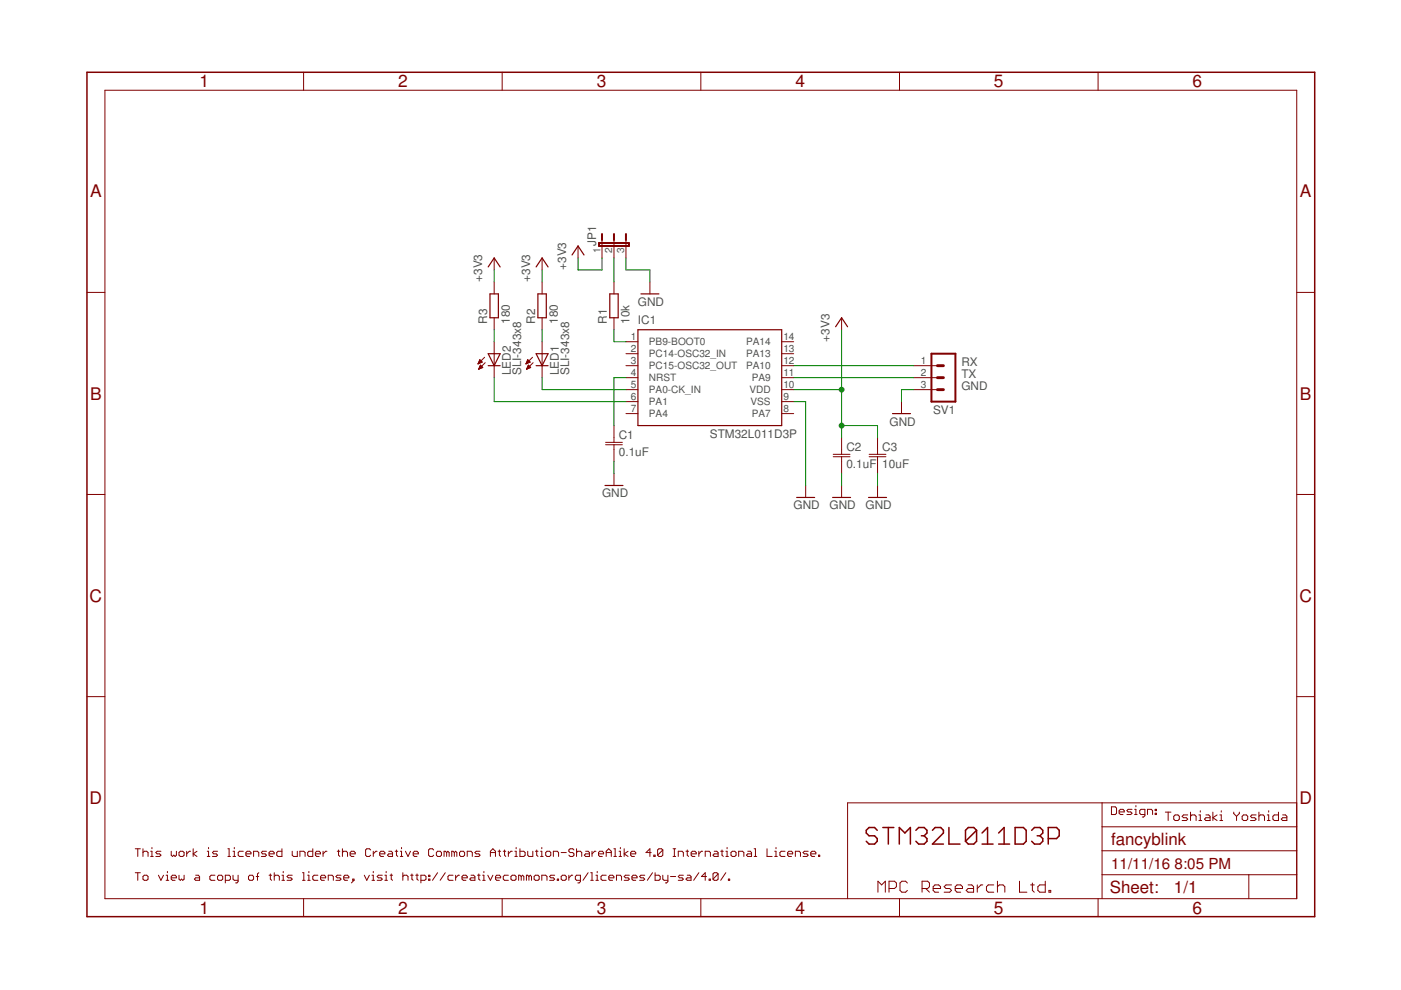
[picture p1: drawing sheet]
<?xml version="1.0" encoding="utf-8"?>
<!DOCTYPE eagle SYSTEM "eagle.dtd">
<eagle version="7.7.0">
<drawing>
<settings>
<setting alwaysvectorfont="no"/>
<setting verticaltext="up"/>
</settings>
<grid distance="0.1" unitdist="inch" unit="inch" style="lines" multiple="1" display="yes" altdistance="0.01" altunitdist="inch" altunit="inch"/>
<schematic xreflabel="%F%N/%S.%C%R" xrefpart="/%S.%C%R">
<libraries>
<library name="cap">
<symbols>
<symbol name="CAP-JIS">
<wire x1="0" y1="-1.016" x2="1.778" y2="-1.016" width="0.1524" layer="94"/>
<wire x1="0" y1="-1.524" x2="1.778" y2="-1.524" width="0.1524" layer="94"/>
<wire x1="0" y1="0" x2="0" y2="-1.016" width="0.1524" layer="94"/>
<wire x1="0" y1="-2.54" x2="0" y2="-1.524" width="0.1524" layer="94"/>
<wire x1="0" y1="-1.016" x2="-1.778" y2="-1.016" width="0.1524" layer="94"/>
<wire x1="0" y1="-1.524" x2="-1.778" y2="-1.524" width="0.1524" layer="94"/>
<text x="1.016" y="-0.381" size="1.778" layer="95">&gt;NAME</text>
<text x="1.016" y="-3.937" size="1.778" layer="96">&gt;VALUE</text>
<pin name="1" x="0" y="2.54" visible="off" length="short" direction="pas" swaplevel="1" rot="R270"/>
<pin name="2" x="0" y="-5.08" visible="off" length="short" direction="pas" swaplevel="1" rot="R90"/>
</symbol>
</symbols>
<devicesets>
<deviceset name="C-JIS" prefix="C" uservalue="yes">
<gates>
<gate name="G$1" symbol="CAP-JIS" x="0" y="0"/>
</gates>
<devices>
<device name="050-024X044" package="C050-024X044">
<connects>
<connect gate="G$1" pin="1" pad="1"/>
<connect gate="G$1" pin="2" pad="2"/>
</connects>
<technologies>
<technology name=""/>
</technologies>
</device>
<device name="0603" package="C0603">
<connects>
<connect gate="G$1" pin="1" pad="1"/>
<connect gate="G$1" pin="2" pad="2"/>
</connects>
<technologies>
<technology name=""/>
</technologies>
</device>
<device name="0805" package="C0805">
<connects>
<connect gate="G$1" pin="1" pad="1"/>
<connect gate="G$1" pin="2" pad="2"/>
</connects>
<technologies>
<technology name=""/>
</technologies>
</device>
</devices>
</deviceset>
</devicesets>
</library>
<library name="supply1">
<symbols>
<symbol name="+3V3">
<wire x1="1.27" y1="-1.905" x2="0" y2="0" width="0.254" layer="94"/>
<wire x1="0" y1="0" x2="-1.27" y2="-1.905" width="0.254" layer="94"/>
<text x="-2.54" y="-5.08" size="1.778" layer="96" rot="R90">&gt;VALUE</text>
<pin name="+3V3" x="0" y="-2.54" visible="off" length="short" direction="sup" rot="R90"/>
</symbol>
<symbol name="GND">
<wire x1="-1.905" y1="0" x2="1.905" y2="0" width="0.254" layer="94"/>
<text x="-2.54" y="-2.54" size="1.778" layer="96">&gt;VALUE</text>
<pin name="GND" x="0" y="2.54" visible="off" length="short" direction="sup" rot="R270"/>
</symbol>
</symbols>
<devicesets>
<deviceset name="+3V3" prefix="+3V3">
<gates>
<gate name="G$1" symbol="+3V3" x="0" y="0"/>
</gates>
<devices>
<device name="">
<technologies>
<technology name=""/>
</technologies>
</device>
</devices>
</deviceset>
<deviceset name="GND" prefix="GND">
<gates>
<gate name="1" symbol="GND" x="0" y="0"/>
</gates>
<devices>
<device name="">
<technologies>
<technology name=""/>
</technologies>
</device>
</devices>
</deviceset>
</devicesets>
</library>
<library name="resistor">
<symbols>
<symbol name="R-EU-1">
<wire x1="-2.54" y1="-0.889" x2="2.54" y2="-0.889" width="0.254" layer="94"/>
<wire x1="2.54" y1="0.889" x2="-2.54" y2="0.889" width="0.254" layer="94"/>
<wire x1="2.54" y1="-0.889" x2="2.54" y2="0.889" width="0.254" layer="94"/>
<wire x1="-2.54" y1="-0.889" x2="-2.54" y2="0.889" width="0.254" layer="94"/>
<text x="-3.81" y="1.4986" size="1.778" layer="95">&gt;NAME</text>
<text x="-3.81" y="-3.302" size="1.778" layer="96">&gt;VALUE</text>
<pin name="2" x="5.08" y="0" visible="off" length="short" direction="pas" swaplevel="1" rot="R180"/>
<pin name="1" x="-5.08" y="0" visible="off" length="short" direction="pas" swaplevel="1"/>
</symbol>
</symbols>
<devicesets>
<deviceset name="R-EU_" prefix="R" uservalue="yes">
<gates>
<gate name="G$1" symbol="R-EU-1" x="0" y="0"/>
</gates>
<devices>
<device name="R0402" package="R0402">
<connects>
<connect gate="G$1" pin="1" pad="1"/>
<connect gate="G$1" pin="2" pad="2"/>
</connects>
<technologies>
<technology name=""/>
</technologies>
</device>
<device name="R0603" package="R0603">
<connects>
<connect gate="G$1" pin="1" pad="1"/>
<connect gate="G$1" pin="2" pad="2"/>
</connects>
<technologies>
<technology name=""/>
</technologies>
</device>
<device name="R0805" package="R0805">
<connects>
<connect gate="G$1" pin="1" pad="1"/>
<connect gate="G$1" pin="2" pad="2"/>
</connects>
<technologies>
<technology name=""/>
</technologies>
</device>
<device name="R0805W" package="R0805W">
<connects>
<connect gate="G$1" pin="1" pad="1"/>
<connect gate="G$1" pin="2" pad="2"/>
</connects>
<technologies>
<technology name=""/>
</technologies>
</device>
<device name="R1206" package="R1206">
<connects>
<connect gate="G$1" pin="1" pad="1"/>
<connect gate="G$1" pin="2" pad="2"/>
</connects>
<technologies>
<technology name=""/>
</technologies>
</device>
<device name="R1206W" package="R1206W">
<connects>
<connect gate="G$1" pin="1" pad="1"/>
<connect gate="G$1" pin="2" pad="2"/>
</connects>
<technologies>
<technology name=""/>
</technologies>
</device>
<device name="R1210" package="R1210">
<connects>
<connect gate="G$1" pin="1" pad="1"/>
<connect gate="G$1" pin="2" pad="2"/>
</connects>
<technologies>
<technology name=""/>
</technologies>
</device>
<device name="R1210W" package="R1210W">
<connects>
<connect gate="G$1" pin="1" pad="1"/>
<connect gate="G$1" pin="2" pad="2"/>
</connects>
<technologies>
<technology name=""/>
</technologies>
</device>
<device name="R2010" package="R2010">
<connects>
<connect gate="G$1" pin="1" pad="1"/>
<connect gate="G$1" pin="2" pad="2"/>
</connects>
<technologies>
<technology name=""/>
</technologies>
</device>
<device name="R2010W" package="R2010W">
<connects>
<connect gate="G$1" pin="1" pad="1"/>
<connect gate="G$1" pin="2" pad="2"/>
</connects>
<technologies>
<technology name=""/>
</technologies>
</device>
<device name="R2012" package="R2012">
<connects>
<connect gate="G$1" pin="1" pad="1"/>
<connect gate="G$1" pin="2" pad="2"/>
</connects>
<technologies>
<technology name=""/>
</technologies>
</device>
<device name="R2012W" package="R2012W">
<connects>
<connect gate="G$1" pin="1" pad="1"/>
<connect gate="G$1" pin="2" pad="2"/>
</connects>
<technologies>
<technology name=""/>
</technologies>
</device>
<device name="R2512" package="R2512">
<connects>
<connect gate="G$1" pin="1" pad="1"/>
<connect gate="G$1" pin="2" pad="2"/>
</connects>
<technologies>
<technology name=""/>
</technologies>
</device>
<device name="R2512W" package="R2512W">
<connects>
<connect gate="G$1" pin="1" pad="1"/>
<connect gate="G$1" pin="2" pad="2"/>
</connects>
<technologies>
<technology name=""/>
</technologies>
</device>
<device name="R3216" package="R3216">
<connects>
<connect gate="G$1" pin="1" pad="1"/>
<connect gate="G$1" pin="2" pad="2"/>
</connects>
<technologies>
<technology name=""/>
</technologies>
</device>
<device name="R3216W" package="R3216W">
<connects>
<connect gate="G$1" pin="1" pad="1"/>
<connect gate="G$1" pin="2" pad="2"/>
</connects>
<technologies>
<technology name=""/>
</technologies>
</device>
<device name="R3225" package="R3225">
<connects>
<connect gate="G$1" pin="1" pad="1"/>
<connect gate="G$1" pin="2" pad="2"/>
</connects>
<technologies>
<technology name=""/>
</technologies>
</device>
<device name="R3225W" package="R3225W">
<connects>
<connect gate="G$1" pin="1" pad="1"/>
<connect gate="G$1" pin="2" pad="2"/>
</connects>
<technologies>
<technology name=""/>
</technologies>
</device>
<device name="R5025" package="R5025">
<connects>
<connect gate="G$1" pin="1" pad="1"/>
<connect gate="G$1" pin="2" pad="2"/>
</connects>
<technologies>
<technology name=""/>
</technologies>
</device>
<device name="R5025W" package="R5025W">
<connects>
<connect gate="G$1" pin="1" pad="1"/>
<connect gate="G$1" pin="2" pad="2"/>
</connects>
<technologies>
<technology name=""/>
</technologies>
</device>
<device name="R6332" package="R6332">
<connects>
<connect gate="G$1" pin="1" pad="1"/>
<connect gate="G$1" pin="2" pad="2"/>
</connects>
<technologies>
<technology name=""/>
</technologies>
</device>
<device name="R6332W" package="R6332W">
<connects>
<connect gate="G$1" pin="1" pad="1"/>
<connect gate="G$1" pin="2" pad="2"/>
</connects>
<technologies>
<technology name=""/>
</technologies>
</device>
<device name="M0805" package="M0805">
<connects>
<connect gate="G$1" pin="1" pad="1"/>
<connect gate="G$1" pin="2" pad="2"/>
</connects>
<technologies>
<technology name=""/>
</technologies>
</device>
<device name="M1206" package="M1206">
<connects>
<connect gate="G$1" pin="1" pad="1"/>
<connect gate="G$1" pin="2" pad="2"/>
</connects>
<technologies>
<technology name=""/>
</technologies>
</device>
<device name="M1406" package="M1406">
<connects>
<connect gate="G$1" pin="1" pad="1"/>
<connect gate="G$1" pin="2" pad="2"/>
</connects>
<technologies>
<technology name=""/>
</technologies>
</device>
<device name="M2012" package="M2012">
<connects>
<connect gate="G$1" pin="1" pad="1"/>
<connect gate="G$1" pin="2" pad="2"/>
</connects>
<technologies>
<technology name=""/>
</technologies>
</device>
<device name="M2309" package="M2309">
<connects>
<connect gate="G$1" pin="1" pad="1"/>
<connect gate="G$1" pin="2" pad="2"/>
</connects>
<technologies>
<technology name=""/>
</technologies>
</device>
<device name="M3216" package="M3216">
<connects>
<connect gate="G$1" pin="1" pad="1"/>
<connect gate="G$1" pin="2" pad="2"/>
</connects>
<technologies>
<technology name=""/>
</technologies>
</device>
<device name="M3516" package="M3516">
<connects>
<connect gate="G$1" pin="1" pad="1"/>
<connect gate="G$1" pin="2" pad="2"/>
</connects>
<technologies>
<technology name=""/>
</technologies>
</device>
<device name="M5923" package="M5923">
<connects>
<connect gate="G$1" pin="1" pad="1"/>
<connect gate="G$1" pin="2" pad="2"/>
</connects>
<technologies>
<technology name=""/>
</technologies>
</device>
<device name="0204/5" package="0204/5">
<connects>
<connect gate="G$1" pin="1" pad="1"/>
<connect gate="G$1" pin="2" pad="2"/>
</connects>
<technologies>
<technology name=""/>
</technologies>
</device>
<device name="0204/7" package="0204/7">
<connects>
<connect gate="G$1" pin="1" pad="1"/>
<connect gate="G$1" pin="2" pad="2"/>
</connects>
<technologies>
<technology name=""/>
</technologies>
</device>
<device name="0204/2V" package="0204V">
<connects>
<connect gate="G$1" pin="1" pad="1"/>
<connect gate="G$1" pin="2" pad="2"/>
</connects>
<technologies>
<technology name=""/>
</technologies>
</device>
<device name="0207/10" package="0207/10">
<connects>
<connect gate="G$1" pin="1" pad="1"/>
<connect gate="G$1" pin="2" pad="2"/>
</connects>
<technologies>
<technology name=""/>
</technologies>
</device>
<device name="0207/12" package="0207/12">
<connects>
<connect gate="G$1" pin="1" pad="1"/>
<connect gate="G$1" pin="2" pad="2"/>
</connects>
<technologies>
<technology name=""/>
</technologies>
</device>
<device name="0207/15" package="0207/15">
<connects>
<connect gate="G$1" pin="1" pad="1"/>
<connect gate="G$1" pin="2" pad="2"/>
</connects>
<technologies>
<technology name=""/>
</technologies>
</device>
<device name="0207/2V" package="0207/2V">
<connects>
<connect gate="G$1" pin="1" pad="1"/>
<connect gate="G$1" pin="2" pad="2"/>
</connects>
<technologies>
<technology name=""/>
</technologies>
</device>
<device name="0207/5V" package="0207/5V">
<connects>
<connect gate="G$1" pin="1" pad="1"/>
<connect gate="G$1" pin="2" pad="2"/>
</connects>
<technologies>
<technology name=""/>
</technologies>
</device>
<device name="0207/7" package="0207/7">
<connects>
<connect gate="G$1" pin="1" pad="1"/>
<connect gate="G$1" pin="2" pad="2"/>
</connects>
<technologies>
<technology name=""/>
</technologies>
</device>
<device name="0309/10" package="0309/10">
<connects>
<connect gate="G$1" pin="1" pad="1"/>
<connect gate="G$1" pin="2" pad="2"/>
</connects>
<technologies>
<technology name=""/>
</technologies>
</device>
<device name="0309/12" package="0309/12">
<connects>
<connect gate="G$1" pin="1" pad="1"/>
<connect gate="G$1" pin="2" pad="2"/>
</connects>
<technologies>
<technology name=""/>
</technologies>
</device>
<device name="0309/V" package="0309V">
<connects>
<connect gate="G$1" pin="1" pad="1"/>
<connect gate="G$1" pin="2" pad="2"/>
</connects>
<technologies>
<technology name=""/>
</technologies>
</device>
<device name="0411/12" package="0411/12">
<connects>
<connect gate="G$1" pin="1" pad="1"/>
<connect gate="G$1" pin="2" pad="2"/>
</connects>
<technologies>
<technology name=""/>
</technologies>
</device>
<device name="0411/15" package="0411/15">
<connects>
<connect gate="G$1" pin="1" pad="1"/>
<connect gate="G$1" pin="2" pad="2"/>
</connects>
<technologies>
<technology name=""/>
</technologies>
</device>
<device name="0411/3V" package="0411V">
<connects>
<connect gate="G$1" pin="1" pad="1"/>
<connect gate="G$1" pin="2" pad="2"/>
</connects>
<technologies>
<technology name=""/>
</technologies>
</device>
<device name="0414/15" package="0414/15">
<connects>
<connect gate="G$1" pin="1" pad="1"/>
<connect gate="G$1" pin="2" pad="2"/>
</connects>
<technologies>
<technology name=""/>
</technologies>
</device>
<device name="0414/5V" package="0414V">
<connects>
<connect gate="G$1" pin="1" pad="1"/>
<connect gate="G$1" pin="2" pad="2"/>
</connects>
<technologies>
<technology name=""/>
</technologies>
</device>
<device name="0617/17" package="0617/17">
<connects>
<connect gate="G$1" pin="1" pad="1"/>
<connect gate="G$1" pin="2" pad="2"/>
</connects>
<technologies>
<technology name=""/>
</technologies>
</device>
<device name="0617/22" package="0617/22">
<connects>
<connect gate="G$1" pin="1" pad="1"/>
<connect gate="G$1" pin="2" pad="2"/>
</connects>
<technologies>
<technology name=""/>
</technologies>
</device>
<device name="0617/5V" package="0617V">
<connects>
<connect gate="G$1" pin="1" pad="1"/>
<connect gate="G$1" pin="2" pad="2"/>
</connects>
<technologies>
<technology name=""/>
</technologies>
</device>
<device name="0922/22" package="0922/22">
<connects>
<connect gate="G$1" pin="1" pad="1"/>
<connect gate="G$1" pin="2" pad="2"/>
</connects>
<technologies>
<technology name=""/>
</technologies>
</device>
<device name="0613/5V" package="P0613V">
<connects>
<connect gate="G$1" pin="1" pad="1"/>
<connect gate="G$1" pin="2" pad="2"/>
</connects>
<technologies>
<technology name=""/>
</technologies>
</device>
<device name="0613/15" package="P0613/15">
<connects>
<connect gate="G$1" pin="1" pad="1"/>
<connect gate="G$1" pin="2" pad="2"/>
</connects>
<technologies>
<technology name=""/>
</technologies>
</device>
<device name="0817/22" package="P0817/22">
<connects>
<connect gate="G$1" pin="1" pad="1"/>
<connect gate="G$1" pin="2" pad="2"/>
</connects>
<technologies>
<technology name=""/>
</technologies>
</device>
<device name="0817/7V" package="P0817V">
<connects>
<connect gate="G$1" pin="1" pad="1"/>
<connect gate="G$1" pin="2" pad="2"/>
</connects>
<technologies>
<technology name=""/>
</technologies>
</device>
<device name="V234/12" package="V234/12">
<connects>
<connect gate="G$1" pin="1" pad="1"/>
<connect gate="G$1" pin="2" pad="2"/>
</connects>
<technologies>
<technology name=""/>
</technologies>
</device>
<device name="V235/17" package="V235/17">
<connects>
<connect gate="G$1" pin="1" pad="1"/>
<connect gate="G$1" pin="2" pad="2"/>
</connects>
<technologies>
<technology name=""/>
</technologies>
</device>
<device name="V526-0" package="V526-0">
<connects>
<connect gate="G$1" pin="1" pad="1"/>
<connect gate="G$1" pin="2" pad="2"/>
</connects>
<technologies>
<technology name=""/>
</technologies>
</device>
<device name="MELF0102R" package="MINI_MELF-0102R">
<connects>
<connect gate="G$1" pin="1" pad="1"/>
<connect gate="G$1" pin="2" pad="2"/>
</connects>
<technologies>
<technology name=""/>
</technologies>
</device>
<device name="MELF0102W" package="MINI_MELF-0102W">
<connects>
<connect gate="G$1" pin="1" pad="1"/>
<connect gate="G$1" pin="2" pad="2"/>
</connects>
<technologies>
<technology name=""/>
</technologies>
</device>
<device name="MELF0204R" package="MINI_MELF-0204R">
<connects>
<connect gate="G$1" pin="1" pad="1"/>
<connect gate="G$1" pin="2" pad="2"/>
</connects>
<technologies>
<technology name=""/>
</technologies>
</device>
<device name="MELF0204W" package="MINI_MELF-0204W">
<connects>
<connect gate="G$1" pin="1" pad="1"/>
<connect gate="G$1" pin="2" pad="2"/>
</connects>
<technologies>
<technology name=""/>
</technologies>
</device>
<device name="MELF0207R" package="MINI_MELF-0207R">
<connects>
<connect gate="G$1" pin="1" pad="1"/>
<connect gate="G$1" pin="2" pad="2"/>
</connects>
<technologies>
<technology name=""/>
</technologies>
</device>
<device name="MELF0207W" package="MINI_MELF-0207W">
<connects>
<connect gate="G$1" pin="1" pad="1"/>
<connect gate="G$1" pin="2" pad="2"/>
</connects>
<technologies>
<technology name=""/>
</technologies>
</device>
<device name="0922V" package="0922V">
<connects>
<connect gate="G$1" pin="1" pad="1"/>
<connect gate="G$1" pin="2" pad="2"/>
</connects>
<technologies>
<technology name=""/>
</technologies>
</device>
<device name="RDH/15" package="RDH/15">
<connects>
<connect gate="G$1" pin="1" pad="1"/>
<connect gate="G$1" pin="2" pad="2"/>
</connects>
<technologies>
<technology name=""/>
</technologies>
</device>
<device name="MELF0102AX" package="MINI_MELF-0102AX">
<connects>
<connect gate="G$1" pin="1" pad="1"/>
<connect gate="G$1" pin="2" pad="2"/>
</connects>
<technologies>
<technology name=""/>
</technologies>
</device>
<device name="R0201" package="R0201">
<connects>
<connect gate="G$1" pin="1" pad="1"/>
<connect gate="G$1" pin="2" pad="2"/>
</connects>
<technologies>
<technology name=""/>
</technologies>
</device>
<device name="VTA52" package="VTA52">
<connects>
<connect gate="G$1" pin="1" pad="1"/>
<connect gate="G$1" pin="2" pad="2"/>
</connects>
<technologies>
<technology name=""/>
</technologies>
</device>
<device name="VTA53" package="VTA53">
<connects>
<connect gate="G$1" pin="1" pad="1"/>
<connect gate="G$1" pin="2" pad="2"/>
</connects>
<technologies>
<technology name=""/>
</technologies>
</device>
<device name="VTA54" package="VTA54">
<connects>
<connect gate="G$1" pin="1" pad="1"/>
<connect gate="G$1" pin="2" pad="2"/>
</connects>
<technologies>
<technology name=""/>
</technologies>
</device>
<device name="VTA55" package="VTA55">
<connects>
<connect gate="G$1" pin="1" pad="1"/>
<connect gate="G$1" pin="2" pad="2"/>
</connects>
<technologies>
<technology name=""/>
</technologies>
</device>
<device name="VTA56" package="VTA56">
<connects>
<connect gate="G$1" pin="1" pad="1"/>
<connect gate="G$1" pin="2" pad="2"/>
</connects>
<technologies>
<technology name=""/>
</technologies>
</device>
<device name="VMTA55" package="VMTA55">
<connects>
<connect gate="G$1" pin="1" pad="1"/>
<connect gate="G$1" pin="2" pad="2"/>
</connects>
<technologies>
<technology name=""/>
</technologies>
</device>
<device name="VMTB60" package="VMTB60">
<connects>
<connect gate="G$1" pin="1" pad="1"/>
<connect gate="G$1" pin="2" pad="2"/>
</connects>
<technologies>
<technology name=""/>
</technologies>
</device>
<device name="R4527" package="R4527">
<connects>
<connect gate="G$1" pin="1" pad="1"/>
<connect gate="G$1" pin="2" pad="2"/>
</connects>
<technologies>
<technology name=""/>
</technologies>
</device>
<device name="WSC0001" package="WSC0001">
<connects>
<connect gate="G$1" pin="1" pad="1"/>
<connect gate="G$1" pin="2" pad="2"/>
</connects>
<technologies>
<technology name=""/>
</technologies>
</device>
<device name="WSC0002" package="WSC0002">
<connects>
<connect gate="G$1" pin="1" pad="1"/>
<connect gate="G$1" pin="2" pad="2"/>
</connects>
<technologies>
<technology name=""/>
</technologies>
</device>
<device name="WSC01/2" package="WSC01/2">
<connects>
<connect gate="G$1" pin="1" pad="1"/>
<connect gate="G$1" pin="2" pad="2"/>
</connects>
<technologies>
<technology name=""/>
</technologies>
</device>
<device name="WSC2515" package="WSC2515">
<connects>
<connect gate="G$1" pin="1" pad="1"/>
<connect gate="G$1" pin="2" pad="2"/>
</connects>
<technologies>
<technology name=""/>
</technologies>
</device>
<device name="WSC4527" package="WSC4527">
<connects>
<connect gate="G$1" pin="1" pad="1"/>
<connect gate="G$1" pin="2" pad="2"/>
</connects>
<technologies>
<technology name=""/>
</technologies>
</device>
<device name="WSC6927" package="WSC6927">
<connects>
<connect gate="G$1" pin="1" pad="1"/>
<connect gate="G$1" pin="2" pad="2"/>
</connects>
<technologies>
<technology name=""/>
</technologies>
</device>
<device name="R1218" package="R1218">
<connects>
<connect gate="G$1" pin="1" pad="1"/>
<connect gate="G$1" pin="2" pad="2"/>
</connects>
<technologies>
<technology name=""/>
</technologies>
</device>
<device name="1812X7R" package="1812X7R">
<connects>
<connect gate="G$1" pin="1" pad="1"/>
<connect gate="G$1" pin="2" pad="2"/>
</connects>
<technologies>
<technology name=""/>
</technologies>
</device>
<device name="PRL1632" package="PRL1632">
<connects>
<connect gate="G$1" pin="1" pad="1"/>
<connect gate="G$1" pin="2" pad="2"/>
</connects>
<technologies>
<technology name=""/>
</technologies>
</device>
<device name="01005" package="R01005">
<connects>
<connect gate="G$1" pin="1" pad="1"/>
<connect gate="G$1" pin="2" pad="2"/>
</connects>
<technologies>
<technology name=""/>
</technologies>
</device>
</devices>
</deviceset>
</devicesets>
</library>
<library name="jumper">
<symbols>
<symbol name="JP3E">
<wire x1="2.54" y1="0" x2="2.54" y2="1.27" width="0.1524" layer="94"/>
<wire x1="0" y1="0" x2="0" y2="1.27" width="0.1524" layer="94"/>
<wire x1="-2.54" y1="0" x2="-2.54" y2="1.27" width="0.1524" layer="94"/>
<wire x1="2.54" y1="2.54" x2="2.54" y2="1.27" width="0.4064" layer="94"/>
<wire x1="0" y1="2.54" x2="0" y2="1.27" width="0.4064" layer="94"/>
<wire x1="-2.54" y1="2.54" x2="-2.54" y2="1.27" width="0.4064" layer="94"/>
<wire x1="-3.175" y1="0" x2="3.175" y2="0" width="0.4064" layer="94"/>
<wire x1="3.175" y1="0" x2="3.175" y2="0.635" width="0.4064" layer="94"/>
<wire x1="3.175" y1="0.635" x2="-3.175" y2="0.635" width="0.4064" layer="94"/>
<wire x1="-3.175" y1="0.635" x2="-3.175" y2="0" width="0.4064" layer="94"/>
<text x="-3.81" y="0" size="1.778" layer="95" rot="R90">&gt;NAME</text>
<text x="5.715" y="0" size="1.778" layer="96" rot="R90">&gt;VALUE</text>
<pin name="1" x="-2.54" y="-2.54" visible="pad" length="short" direction="pas" rot="R90"/>
<pin name="2" x="0" y="-2.54" visible="pad" length="short" direction="pas" rot="R90"/>
<pin name="3" x="2.54" y="-2.54" visible="pad" length="short" direction="pas" rot="R90"/>
</symbol>
</symbols>
<devicesets>
<deviceset name="JP2E" prefix="JP" uservalue="yes">
<gates>
<gate name="1" symbol="JP3E" x="0" y="0"/>
</gates>
<devices>
<device name="" package="JP2">
<connects>
<connect gate="1" pin="1" pad="1"/>
<connect gate="1" pin="2" pad="2"/>
<connect gate="1" pin="3" pad="3"/>
</connects>
<technologies>
<technology name=""/>
</technologies>
</device>
</devices>
</deviceset>
</devicesets>
</library>
<library name="led">
<symbols>
<symbol name="LED">
<wire x1="1.27" y1="0" x2="0" y2="-2.54" width="0.254" layer="94"/>
<wire x1="0" y1="-2.54" x2="-1.27" y2="0" width="0.254" layer="94"/>
<wire x1="1.27" y1="-2.54" x2="0" y2="-2.54" width="0.254" layer="94"/>
<wire x1="0" y1="-2.54" x2="-1.27" y2="-2.54" width="0.254" layer="94"/>
<wire x1="1.27" y1="0" x2="0" y2="0" width="0.254" layer="94"/>
<wire x1="0" y1="0" x2="-1.27" y2="0" width="0.254" layer="94"/>
<wire x1="0" y1="0" x2="0" y2="-2.54" width="0.1524" layer="94"/>
<wire x1="-2.032" y1="-0.762" x2="-3.429" y2="-2.159" width="0.1524" layer="94"/>
<wire x1="-1.905" y1="-1.905" x2="-3.302" y2="-3.302" width="0.1524" layer="94"/>
<text x="3.556" y="-4.572" size="1.778" layer="95" rot="R90">&gt;NAME</text>
<text x="5.715" y="-4.572" size="1.778" layer="96" rot="R90">&gt;VALUE</text>
<pin name="C" x="0" y="-5.08" visible="off" length="short" direction="pas" rot="R90"/>
<pin name="A" x="0" y="2.54" visible="off" length="short" direction="pas" rot="R270"/>
<polygon width="0.1524" layer="94">
<vertex x="-3.429" y="-2.159"/>
<vertex x="-3.048" y="-1.27"/>
<vertex x="-2.54" y="-1.778"/>
</polygon>
<polygon width="0.1524" layer="94">
<vertex x="-3.302" y="-3.302"/>
<vertex x="-2.921" y="-2.413"/>
<vertex x="-2.413" y="-2.921"/>
</polygon>
</symbol>
</symbols>
<devicesets>
<deviceset name="LED" prefix="LED" uservalue="yes">
<gates>
<gate name="G$1" symbol="LED" x="0" y="0"/>
</gates>
<devices>
<device name="SMT1206" package="1206">
<connects>
<connect gate="G$1" pin="A" pad="A"/>
<connect gate="G$1" pin="C" pad="C"/>
</connects>
<technologies>
<technology name=""/>
</technologies>
</device>
<device name="LD260" package="LD260">
<connects>
<connect gate="G$1" pin="A" pad="A"/>
<connect gate="G$1" pin="C" pad="K"/>
</connects>
<technologies>
<technology name=""/>
</technologies>
</device>
<device name="SQR2X5" package="LED2X5">
<connects>
<connect gate="G$1" pin="A" pad="A"/>
<connect gate="G$1" pin="C" pad="K"/>
</connects>
<technologies>
<technology name=""/>
</technologies>
</device>
<device name="3MM" package="LED3MM">
<connects>
<connect gate="G$1" pin="A" pad="A"/>
<connect gate="G$1" pin="C" pad="K"/>
</connects>
<technologies>
<technology name=""/>
</technologies>
</device>
<device name="5MM" package="LED5MM">
<connects>
<connect gate="G$1" pin="A" pad="A"/>
<connect gate="G$1" pin="C" pad="K"/>
</connects>
<technologies>
<technology name=""/>
</technologies>
</device>
<device name="LSU260" package="LSU260">
<connects>
<connect gate="G$1" pin="A" pad="A"/>
<connect gate="G$1" pin="C" pad="K"/>
</connects>
<technologies>
<technology name=""/>
</technologies>
</device>
<device name="LZR181" package="LZR181">
<connects>
<connect gate="G$1" pin="A" pad="A"/>
<connect gate="G$1" pin="C" pad="K"/>
</connects>
<technologies>
<technology name=""/>
</technologies>
</device>
<device name="B152" package="Q62902-B152">
<connects>
<connect gate="G$1" pin="A" pad="A"/>
<connect gate="G$1" pin="C" pad="K"/>
</connects>
<technologies>
<technology name=""/>
</technologies>
</device>
<device name="B153" package="Q62902-B153">
<connects>
<connect gate="G$1" pin="A" pad="A"/>
<connect gate="G$1" pin="C" pad="K"/>
</connects>
<technologies>
<technology name=""/>
</technologies>
</device>
<device name="B155" package="Q62902-B155">
<connects>
<connect gate="G$1" pin="A" pad="A"/>
<connect gate="G$1" pin="C" pad="K"/>
</connects>
<technologies>
<technology name=""/>
</technologies>
</device>
<device name="B156" package="Q62902-B156">
<connects>
<connect gate="G$1" pin="A" pad="A"/>
<connect gate="G$1" pin="C" pad="K"/>
</connects>
<technologies>
<technology name=""/>
</technologies>
</device>
<device name="SFH480" package="SFH480">
<connects>
<connect gate="G$1" pin="A" pad="A"/>
<connect gate="G$1" pin="C" pad="K"/>
</connects>
<technologies>
<technology name=""/>
</technologies>
</device>
<device name="SFH482" package="SFH482">
<connects>
<connect gate="G$1" pin="A" pad="A"/>
<connect gate="G$1" pin="C" pad="K"/>
</connects>
<technologies>
<technology name=""/>
</technologies>
</device>
<device name="SQR5.7X3.2" package="U57X32">
<connects>
<connect gate="G$1" pin="A" pad="A"/>
<connect gate="G$1" pin="C" pad="K"/>
</connects>
<technologies>
<technology name=""/>
</technologies>
</device>
<device name="IRL80A" package="IRL80A">
<connects>
<connect gate="G$1" pin="A" pad="A"/>
<connect gate="G$1" pin="C" pad="K"/>
</connects>
<technologies>
<technology name=""/>
</technologies>
</device>
<device name="P-LCC-2" package="P-LCC-2">
<connects>
<connect gate="G$1" pin="A" pad="A"/>
<connect gate="G$1" pin="C" pad="C"/>
</connects>
<technologies>
<technology name=""/>
</technologies>
</device>
<device name="MINI-TOP" package="OSRAM-MINI-TOP-LED">
<connects>
<connect gate="G$1" pin="A" pad="A"/>
<connect gate="G$1" pin="C" pad="C"/>
</connects>
<technologies>
<technology name=""/>
</technologies>
</device>
<device name="SIDELED" package="OSRAM-SIDELED">
<connects>
<connect gate="G$1" pin="A" pad="A"/>
<connect gate="G$1" pin="C" pad="C"/>
</connects>
<technologies>
<technology name=""/>
</technologies>
</device>
<device name="SMART-LED" package="SMART-LED">
<connects>
<connect gate="G$1" pin="A" pad="A"/>
<connect gate="G$1" pin="C" pad="B"/>
</connects>
<technologies>
<technology name=""/>
</technologies>
</device>
<device name="P-LCC-2-BACK" package="P-LCC-2-TOPLED-RG">
<connects>
<connect gate="G$1" pin="A" pad="A"/>
<connect gate="G$1" pin="C" pad="C"/>
</connects>
<technologies>
<technology name=""/>
</technologies>
</device>
<device name="MICRO-SIDELED" package="MICRO-SIDELED">
<connects>
<connect gate="G$1" pin="A" pad="A"/>
<connect gate="G$1" pin="C" pad="C"/>
</connects>
<technologies>
<technology name=""/>
</technologies>
</device>
<device name="P-LCC-4" package="P-LCC-4">
<connects>
<connect gate="G$1" pin="A" pad="A"/>
<connect gate="G$1" pin="C" pad="C@4"/>
</connects>
<technologies>
<technology name=""/>
</technologies>
</device>
<device name="CHIP-LED0603" package="CHIP-LED0603">
<connects>
<connect gate="G$1" pin="A" pad="A"/>
<connect gate="G$1" pin="C" pad="C"/>
</connects>
<technologies>
<technology name=""/>
</technologies>
</device>
<device name="CHIP-LED0805" package="CHIP-LED0805">
<connects>
<connect gate="G$1" pin="A" pad="A"/>
<connect gate="G$1" pin="C" pad="C"/>
</connects>
<technologies>
<technology name=""/>
</technologies>
</device>
<device name="TOPLED-SANTANA" package="MINI-TOPLED-SANTANA">
<connects>
<connect gate="G$1" pin="A" pad="A"/>
<connect gate="G$1" pin="C" pad="C"/>
</connects>
<technologies>
<technology name=""/>
</technologies>
</device>
<device name="CHIPLED_0805" package="CHIPLED_0805">
<connects>
<connect gate="G$1" pin="A" pad="A"/>
<connect gate="G$1" pin="C" pad="C"/>
</connects>
<technologies>
<technology name=""/>
</technologies>
</device>
<device name="CHIPLED_1206" package="CHIPLED_1206">
<connects>
<connect gate="G$1" pin="A" pad="A"/>
<connect gate="G$1" pin="C" pad="C"/>
</connects>
<technologies>
<technology name=""/>
</technologies>
</device>
<device name="CHIPLED_0603" package="CHIPLED_0603">
<connects>
<connect gate="G$1" pin="A" pad="A"/>
<connect gate="G$1" pin="C" pad="C"/>
</connects>
<technologies>
<technology name=""/>
</technologies>
</device>
<device name="CHIPLED-0603-TTW" package="CHIPLED-0603-TTW">
<connects>
<connect gate="G$1" pin="A" pad="A@1"/>
<connect gate="G$1" pin="C" pad="C@1"/>
</connects>
<technologies>
<technology name=""/>
</technologies>
</device>
<device name="" package="SMARTLED-TTW">
<connects>
<connect gate="G$1" pin="A" pad="A@1"/>
<connect gate="G$1" pin="C" pad="C@1"/>
</connects>
<technologies>
<technology name=""/>
</technologies>
</device>
<device name="-LUMILED+" package="LUMILED+">
<connects>
<connect gate="G$1" pin="A" pad="2+"/>
<connect gate="G$1" pin="C" pad="4-"/>
</connects>
<technologies>
<technology name=""/>
</technologies>
</device>
<device name="-LUMILED" package="LUMILED">
<connects>
<connect gate="G$1" pin="A" pad="2+"/>
<connect gate="G$1" pin="C" pad="4-"/>
</connects>
<technologies>
<technology name=""/>
</technologies>
</device>
<device name="10MM" package="LED10MM">
<connects>
<connect gate="G$1" pin="A" pad="A"/>
<connect gate="G$1" pin="C" pad="K"/>
</connects>
<technologies>
<technology name=""/>
</technologies>
</device>
<device name="KA-3528ASYC" package="KA-3528ASYC">
<connects>
<connect gate="G$1" pin="A" pad="A"/>
<connect gate="G$1" pin="C" pad="C"/>
</connects>
<technologies>
<technology name=""/>
</technologies>
</device>
<device name="SML0805" package="SML0805">
<connects>
<connect gate="G$1" pin="A" pad="A"/>
<connect gate="G$1" pin="C" pad="C"/>
</connects>
<technologies>
<technology name=""/>
</technologies>
</device>
<device name="SML1206" package="SML1206">
<connects>
<connect gate="G$1" pin="A" pad="A"/>
<connect gate="G$1" pin="C" pad="C"/>
</connects>
<technologies>
<technology name=""/>
</technologies>
</device>
<device name="SML0603" package="SML0603">
<connects>
<connect gate="G$1" pin="A" pad="A"/>
<connect gate="G$1" pin="C" pad="C"/>
</connects>
<technologies>
<technology name=""/>
</technologies>
</device>
</devices>
</deviceset>
</devicesets>
</library>
<library name="con-lstb">
<symbols>
<symbol name="MA03-1">
<wire x1="3.81" y1="-5.08" x2="-1.27" y2="-5.08" width="0.4064" layer="94"/>
<wire x1="1.27" y1="2.54" x2="2.54" y2="2.54" width="0.6096" layer="94"/>
<wire x1="1.27" y1="0" x2="2.54" y2="0" width="0.6096" layer="94"/>
<wire x1="1.27" y1="-2.54" x2="2.54" y2="-2.54" width="0.6096" layer="94"/>
<wire x1="-1.27" y1="5.08" x2="-1.27" y2="-5.08" width="0.4064" layer="94"/>
<wire x1="3.81" y1="-5.08" x2="3.81" y2="5.08" width="0.4064" layer="94"/>
<wire x1="-1.27" y1="5.08" x2="3.81" y2="5.08" width="0.4064" layer="94"/>
<text x="-1.27" y="-7.62" size="1.778" layer="96">&gt;VALUE</text>
<text x="-1.27" y="5.842" size="1.778" layer="95">&gt;NAME</text>
<pin name="1" x="7.62" y="-2.54" visible="pad" length="middle" direction="pas" swaplevel="1" rot="R180"/>
<pin name="2" x="7.62" y="0" visible="pad" length="middle" direction="pas" swaplevel="1" rot="R180"/>
<pin name="3" x="7.62" y="2.54" visible="pad" length="middle" direction="pas" swaplevel="1" rot="R180"/>
</symbol>
</symbols>
<devicesets>
<deviceset name="MA03-1" prefix="SV" uservalue="yes">
<gates>
<gate name="G$1" symbol="MA03-1" x="0" y="0"/>
</gates>
<devices>
<device name="" package="MA03-1">
<connects>
<connect gate="G$1" pin="1" pad="1"/>
<connect gate="G$1" pin="2" pad="2"/>
<connect gate="G$1" pin="3" pad="3"/>
</connects>
<technologies>
<technology name="">
<attribute name="MF" value="" constant="no"/>
<attribute name="MPN" value="" constant="no"/>
<attribute name="OC_FARNELL" value="unknown" constant="no"/>
<attribute name="OC_NEWARK" value="unknown" constant="no"/>
</technology>
</technologies>
</device>
</devices>
</deviceset>
</devicesets>
</library>
<library name="frames">
<symbols>
<symbol name="A4L-LOC">
<wire x1="256.54" y1="3.81" x2="256.54" y2="8.89" width="0.1016" layer="94"/>
<wire x1="256.54" y1="8.89" x2="256.54" y2="13.97" width="0.1016" layer="94"/>
<wire x1="256.54" y1="13.97" x2="256.54" y2="19.05" width="0.1016" layer="94"/>
<wire x1="256.54" y1="19.05" x2="256.54" y2="24.13" width="0.1016" layer="94"/>
<wire x1="161.29" y1="3.81" x2="161.29" y2="24.13" width="0.1016" layer="94"/>
<wire x1="161.29" y1="24.13" x2="215.265" y2="24.13" width="0.1016" layer="94"/>
<wire x1="215.265" y1="24.13" x2="256.54" y2="24.13" width="0.1016" layer="94"/>
<wire x1="246.38" y1="3.81" x2="246.38" y2="8.89" width="0.1016" layer="94"/>
<wire x1="246.38" y1="8.89" x2="256.54" y2="8.89" width="0.1016" layer="94"/>
<wire x1="246.38" y1="8.89" x2="215.265" y2="8.89" width="0.1016" layer="94"/>
<wire x1="215.265" y1="8.89" x2="215.265" y2="3.81" width="0.1016" layer="94"/>
<wire x1="215.265" y1="8.89" x2="215.265" y2="13.97" width="0.1016" layer="94"/>
<wire x1="215.265" y1="13.97" x2="256.54" y2="13.97" width="0.1016" layer="94"/>
<wire x1="215.265" y1="13.97" x2="215.265" y2="19.05" width="0.1016" layer="94"/>
<wire x1="215.265" y1="19.05" x2="256.54" y2="19.05" width="0.1016" layer="94"/>
<wire x1="215.265" y1="19.05" x2="215.265" y2="24.13" width="0.1016" layer="94"/>
<text x="217.17" y="15.24" size="2.54" layer="94">&gt;DRAWING_NAME</text>
<text x="217.17" y="10.16" size="2.286" layer="94">&gt;LAST_DATE_TIME</text>
<text x="230.505" y="5.08" size="2.54" layer="94">&gt;SHEET</text>
<text x="216.916" y="4.953" size="2.54" layer="94">Sheet:</text>
<frame x1="0" y1="0" x2="260.35" y2="179.07" columns="6" rows="4" layer="94"/>
</symbol>
</symbols>
<devicesets>
<deviceset name="A4L-LOC" prefix="FRAME" uservalue="yes">
<gates>
<gate name="G$1" symbol="A4L-LOC" x="0" y="0"/>
</gates>
<devices>
<device name="">
<technologies>
<technology name=""/>
</technologies>
</device>
</devices>
</deviceset>
</devicesets>
</library>
<library name="stm32">
<symbols>
<symbol name="STM32L011D">
<pin name="PB9-BOOT0" x="-17.78" y="7.62" length="short"/>
<pin name="PC14-OSC32_IN" x="-17.78" y="5.08" length="short"/>
<pin name="PC15-OSC32_OUT" x="-17.78" y="2.54" length="short"/>
<pin name="NRST" x="-17.78" y="0" length="short"/>
<pin name="PA0-CK_IN" x="-17.78" y="-2.54" length="short"/>
<pin name="PA1" x="-17.78" y="-5.08" length="short"/>
<pin name="PA4" x="-17.78" y="-7.62" length="short"/>
<pin name="PA7" x="17.78" y="-7.62" length="short" rot="R180"/>
<pin name="VSS" x="17.78" y="-5.08" length="short" direction="pwr" rot="R180"/>
<pin name="VDD" x="17.78" y="-2.54" length="short" direction="pwr" rot="R180"/>
<pin name="PA9" x="17.78" y="0" length="short" rot="R180"/>
<pin name="PA10" x="17.78" y="2.54" length="short" rot="R180"/>
<pin name="PA13" x="17.78" y="5.08" length="short" rot="R180"/>
<pin name="PA14" x="17.78" y="7.62" length="short" rot="R180"/>
<wire x1="-15.24" y1="10.16" x2="15.24" y2="10.16" width="0.254" layer="94"/>
<wire x1="15.24" y1="10.16" x2="15.24" y2="-10.16" width="0.254" layer="94"/>
<wire x1="15.24" y1="-10.16" x2="-15.24" y2="-10.16" width="0.254" layer="94"/>
<wire x1="-15.24" y1="-10.16" x2="-15.24" y2="10.16" width="0.254" layer="94"/>
<text x="-15.24" y="11.43" size="1.778" layer="95">&gt;NAME</text>
<text x="0" y="-12.7" size="1.778" layer="96">&gt;VALUE</text>
</symbol>
</symbols>
<devicesets>
<deviceset name="STM32L011D" prefix="IC">
<gates>
<gate name="G$1" symbol="STM32L011D" x="0" y="0"/>
</gates>
<devices>
<device name="P" package="TSSOP14">
<connects>
<connect gate="G$1" pin="NRST" pad="4"/>
<connect gate="G$1" pin="PA0-CK_IN" pad="5"/>
<connect gate="G$1" pin="PA1" pad="6"/>
<connect gate="G$1" pin="PA10" pad="12"/>
<connect gate="G$1" pin="PA13" pad="13"/>
<connect gate="G$1" pin="PA14" pad="14"/>
<connect gate="G$1" pin="PA4" pad="7"/>
<connect gate="G$1" pin="PA7" pad="8"/>
<connect gate="G$1" pin="PA9" pad="11"/>
<connect gate="G$1" pin="PB9-BOOT0" pad="1"/>
<connect gate="G$1" pin="PC14-OSC32_IN" pad="2"/>
<connect gate="G$1" pin="PC15-OSC32_OUT" pad="3"/>
<connect gate="G$1" pin="VDD" pad="10"/>
<connect gate="G$1" pin="VSS" pad="9"/>
</connects>
<technologies>
<technology name="3"/>
<technology name="4"/>
</technologies>
</device>
</devices>
</deviceset>
</devicesets>
</library>
</libraries>
<attributes>
</attributes>
<variantdefs>
</variantdefs>
<classes>
<class number="0" name="default" width="0" drill="0">
</class>
</classes>
<parts>
<part name="+3V2" library="supply1" deviceset="+3V3" device=""/>
<part name="GND3" library="supply1" deviceset="GND" device=""/>
<part name="GND4" library="supply1" deviceset="GND" device=""/>
<part name="C1" library="cap" deviceset="C-JIS" device="050-024X044" value="0.1uF"/>
<part name="R1" library="resistor" deviceset="R-EU_" device="0207/2V" value="10k"/>
<part name="JP1" library="jumper" deviceset="JP2E" device=""/>
<part name="+3V3" library="supply1" deviceset="+3V3" device=""/>
<part name="GND5" library="supply1" deviceset="GND" device=""/>
<part name="LED1" library="led" deviceset="LED" device="3MM" value="SLI-343x8"/>
<part name="R2" library="resistor" deviceset="R-EU_" device="0207/2V" value="180"/>
<part name="SV1" library="con-lstb" deviceset="MA03-1" device=""/>
<part name="GND6" library="supply1" deviceset="GND" device=""/>
<part name="FRAME1" library="frames" deviceset="A4L-LOC" device=""/>
<part name="+3V4" library="supply1" deviceset="+3V3" device=""/>
<part name="C2" library="cap" deviceset="C-JIS" device="0603" value="0.1uF"/>
<part name="C3" library="cap" deviceset="C-JIS" device="0603" value="10uF"/>
<part name="GND7" library="supply1" deviceset="GND" device=""/>
<part name="GND8" library="supply1" deviceset="GND" device=""/>
<part name="IC1" library="stm32" deviceset="STM32L011D" device="P" technology="3"/>
<part name="LED2" library="led" deviceset="LED" device="3MM" value="SLI-343x8"/>
<part name="R3" library="resistor" deviceset="R-EU_" device="0207/2V" value="180"/>
<part name="+3V1" library="supply1" deviceset="+3V3" device=""/>
</parts>
<sheets>
<sheet>
<plain>
<text x="55.88" y="30.48" size="1.778" layer="97">RX</text>
<text x="55.88" y="27.94" size="1.778" layer="97">TX</text>
<text x="55.88" y="25.4" size="1.778" layer="97">GND</text>
<text x="38.1" y="-81.28" size="2.54" layer="94" font="vector">MPC Research Ltd.</text>
<text x="35.56" y="-71.12" size="3.81" layer="94" font="vector">STM32L011D3P</text>
<text x="87.63" y="-64.77" size="1.778" layer="94" font="vector">Design:</text>
<text x="99.06" y="-66.04" size="1.9304" layer="94" font="vector">Toshiaki Yoshida</text>
<text x="-119.38" y="-73.66" size="1.778" layer="94" font="vector">This work is licensed under the Creative Commons Attribution-ShareAlike 4.0 International License.</text>
<text x="-119.38" y="-78.74" size="1.778" layer="94" font="vector">To view a copy of this license, visit http://creativecommons.org/licenses/by-sa/4.0/.</text>
</plain>
<instances>
<instance part="+3V2" gate="G$1" x="30.48" y="40.64"/>
<instance part="GND3" gate="1" x="22.86" y="2.54"/>
<instance part="GND4" gate="1" x="-17.78" y="5.08"/>
<instance part="C1" gate="G$1" x="-17.78" y="15.24"/>
<instance part="R1" gate="G$1" x="-17.78" y="43.18" rot="R90"/>
<instance part="JP1" gate="1" x="-17.78" y="55.88"/>
<instance part="+3V3" gate="G$1" x="-25.4" y="55.88"/>
<instance part="GND5" gate="1" x="-10.16" y="45.72"/>
<instance part="LED1" gate="G$1" x="-33.02" y="33.02"/>
<instance part="R2" gate="G$1" x="-33.02" y="43.18" rot="R90"/>
<instance part="SV1" gate="G$1" x="53.34" y="27.94" rot="R180"/>
<instance part="GND6" gate="1" x="43.18" y="20.32"/>
<instance part="FRAME1" gate="G$1" x="-129.54" y="-86.36"/>
<instance part="+3V4" gate="G$1" x="-33.02" y="53.34"/>
<instance part="C2" gate="G$1" x="30.48" y="12.7"/>
<instance part="C3" gate="G$1" x="38.1" y="12.7"/>
<instance part="GND7" gate="1" x="30.48" y="2.54"/>
<instance part="GND8" gate="1" x="38.1" y="2.54"/>
<instance part="IC1" gate="G$1" x="2.54" y="27.94"/>
<instance part="LED2" gate="G$1" x="-43.18" y="33.02"/>
<instance part="R3" gate="G$1" x="-43.18" y="43.18" rot="R90"/>
<instance part="+3V1" gate="G$1" x="-43.18" y="53.34"/>
</instances>
<busses>
</busses>
<nets>
<net name="+3V3" class="0">
<segment>
<pinref part="JP1" gate="1" pin="1"/>
<wire x1="-20.32" y1="53.34" x2="-20.32" y2="50.8" width="0.1524" layer="91"/>
<pinref part="+3V3" gate="G$1" pin="+3V3"/>
<wire x1="-20.32" y1="50.8" x2="-25.4" y2="50.8" width="0.1524" layer="91"/>
<wire x1="-25.4" y1="50.8" x2="-25.4" y2="53.34" width="0.1524" layer="91"/>
</segment>
<segment>
<pinref part="R2" gate="G$1" pin="2"/>
<wire x1="-33.02" y1="50.8" x2="-33.02" y2="48.26" width="0.1524" layer="91"/>
<pinref part="+3V4" gate="G$1" pin="+3V3"/>
</segment>
<segment>
<wire x1="20.32" y1="25.4" x2="30.48" y2="25.4" width="0.1524" layer="91"/>
<pinref part="C2" gate="G$1" pin="1"/>
<wire x1="30.48" y1="25.4" x2="30.48" y2="17.78" width="0.1524" layer="91"/>
<pinref part="C3" gate="G$1" pin="1"/>
<wire x1="30.48" y1="17.78" x2="30.48" y2="15.24" width="0.1524" layer="91"/>
<wire x1="30.48" y1="17.78" x2="38.1" y2="17.78" width="0.1524" layer="91"/>
<wire x1="38.1" y1="17.78" x2="38.1" y2="15.24" width="0.1524" layer="91"/>
<junction x="30.48" y="17.78"/>
<pinref part="+3V2" gate="G$1" pin="+3V3"/>
<wire x1="30.48" y1="38.1" x2="30.48" y2="25.4" width="0.1524" layer="91"/>
<junction x="30.48" y="25.4"/>
</segment>
<segment>
<pinref part="R3" gate="G$1" pin="2"/>
<wire x1="-43.18" y1="50.8" x2="-43.18" y2="48.26" width="0.1524" layer="91"/>
<pinref part="+3V1" gate="G$1" pin="+3V3"/>
</segment>
</net>
<net name="GND" class="0">
<segment>
<pinref part="JP1" gate="1" pin="3"/>
<wire x1="-15.24" y1="53.34" x2="-15.24" y2="50.8" width="0.1524" layer="91"/>
<pinref part="GND5" gate="1" pin="GND"/>
<wire x1="-15.24" y1="50.8" x2="-10.16" y2="50.8" width="0.1524" layer="91"/>
<wire x1="-10.16" y1="50.8" x2="-10.16" y2="48.26" width="0.1524" layer="91"/>
</segment>
<segment>
<pinref part="SV1" gate="G$1" pin="3"/>
<pinref part="GND6" gate="1" pin="GND"/>
<wire x1="45.72" y1="25.4" x2="43.18" y2="25.4" width="0.1524" layer="91"/>
<wire x1="43.18" y1="25.4" x2="43.18" y2="22.86" width="0.1524" layer="91"/>
</segment>
<segment>
<pinref part="C1" gate="G$1" pin="2"/>
<pinref part="GND4" gate="1" pin="GND"/>
<wire x1="-17.78" y1="10.16" x2="-17.78" y2="7.62" width="0.1524" layer="91"/>
</segment>
<segment>
<wire x1="20.32" y1="22.86" x2="22.86" y2="22.86" width="0.1524" layer="91"/>
<wire x1="22.86" y1="22.86" x2="22.86" y2="5.08" width="0.1524" layer="91"/>
<pinref part="GND3" gate="1" pin="GND"/>
</segment>
<segment>
<pinref part="C2" gate="G$1" pin="2"/>
<wire x1="30.48" y1="5.08" x2="30.48" y2="7.62" width="0.1524" layer="91"/>
<pinref part="GND7" gate="1" pin="GND"/>
</segment>
<segment>
<pinref part="C3" gate="G$1" pin="2"/>
<wire x1="38.1" y1="5.08" x2="38.1" y2="7.62" width="0.1524" layer="91"/>
<pinref part="GND8" gate="1" pin="GND"/>
</segment>
</net>
<net name="N$6" class="0">
<segment>
<pinref part="R1" gate="G$1" pin="2"/>
<pinref part="JP1" gate="1" pin="2"/>
<wire x1="-17.78" y1="48.26" x2="-17.78" y2="53.34" width="0.1524" layer="91"/>
</segment>
</net>
<net name="N$9" class="0">
<segment>
<pinref part="R2" gate="G$1" pin="1"/>
<pinref part="LED1" gate="G$1" pin="A"/>
<wire x1="-33.02" y1="38.1" x2="-33.02" y2="35.56" width="0.1524" layer="91"/>
</segment>
</net>
<net name="N$2" class="0">
<segment>
<pinref part="R1" gate="G$1" pin="1"/>
<wire x1="-15.24" y1="35.56" x2="-17.78" y2="35.56" width="0.1524" layer="91"/>
<wire x1="-17.78" y1="35.56" x2="-17.78" y2="38.1" width="0.1524" layer="91"/>
</segment>
</net>
<net name="N$4" class="0">
<segment>
<pinref part="C1" gate="G$1" pin="1"/>
<wire x1="-15.24" y1="27.94" x2="-17.78" y2="27.94" width="0.1524" layer="91"/>
<wire x1="-17.78" y1="27.94" x2="-17.78" y2="17.78" width="0.1524" layer="91"/>
</segment>
</net>
<net name="N$1" class="0">
<segment>
<pinref part="SV1" gate="G$1" pin="2"/>
<wire x1="20.32" y1="27.94" x2="45.72" y2="27.94" width="0.1524" layer="91"/>
</segment>
</net>
<net name="N$3" class="0">
<segment>
<pinref part="SV1" gate="G$1" pin="1"/>
<wire x1="20.32" y1="30.48" x2="45.72" y2="30.48" width="0.1524" layer="91"/>
</segment>
</net>
<net name="N$5" class="0">
<segment>
<pinref part="IC1" gate="G$1" pin="PA0-CK_IN"/>
<pinref part="LED1" gate="G$1" pin="C"/>
<wire x1="-15.24" y1="25.4" x2="-33.02" y2="25.4" width="0.1524" layer="91"/>
<wire x1="-33.02" y1="25.4" x2="-33.02" y2="27.94" width="0.1524" layer="91"/>
</segment>
</net>
<net name="N$7" class="0">
<segment>
<pinref part="R3" gate="G$1" pin="1"/>
<pinref part="LED2" gate="G$1" pin="A"/>
<wire x1="-43.18" y1="38.1" x2="-43.18" y2="35.56" width="0.1524" layer="91"/>
</segment>
</net>
<net name="N$8" class="0">
<segment>
<pinref part="IC1" gate="G$1" pin="PA1"/>
<pinref part="LED2" gate="G$1" pin="C"/>
<wire x1="-15.24" y1="22.86" x2="-43.18" y2="22.86" width="0.1524" layer="91"/>
<wire x1="-43.18" y1="22.86" x2="-43.18" y2="27.94" width="0.1524" layer="91"/>
</segment>
</net>
</nets>
</sheet>
</sheets>
</schematic>
</drawing>
</eagle>
